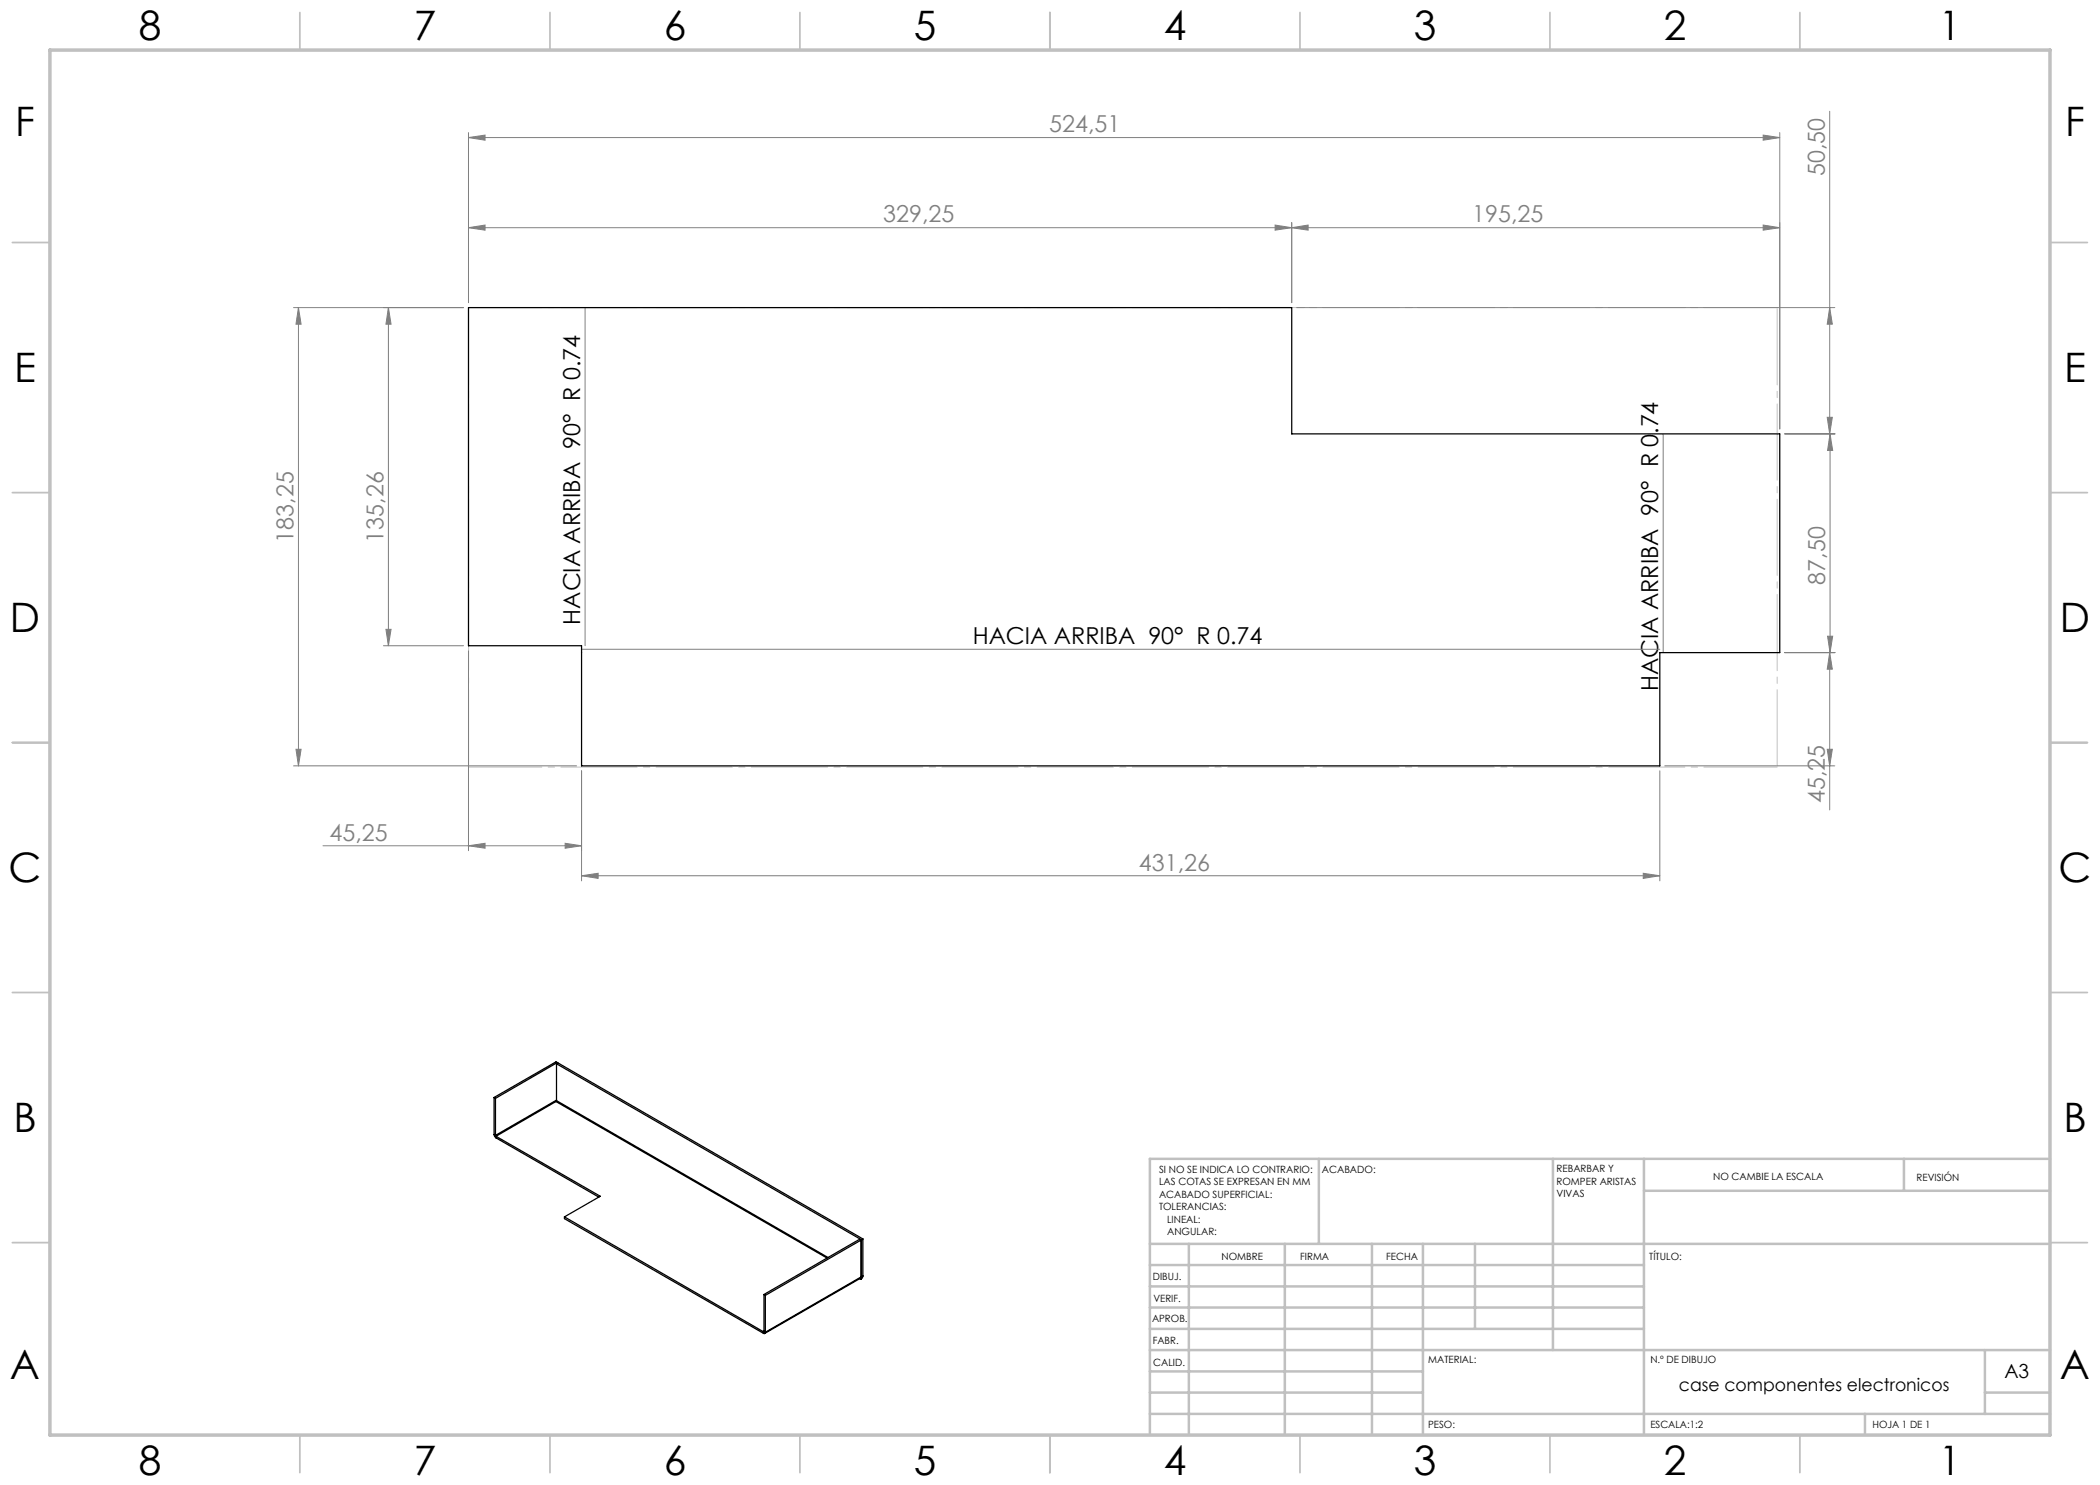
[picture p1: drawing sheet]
<svg xmlns="http://www.w3.org/2000/svg" width="420mm" height="297mm" viewBox="0 0 420 297" stroke-linecap="round" stroke-linejoin="round" font-family="sans-serif">
<g fill="none" stroke="#808080" stroke-width=".2">
<path d="M93.7 27.5l3.3-.5v1zM93.7 26.5v34M93.7 27.5h262.3M352.6 27l3.4 .5-3.4 .5zM356 26.5v59.3M365.9 22.3v64.5M93.7 45.5l3.3-.5v1zM255 45l3.3 .5-3.3 .5zM258.3 45.5l3.3-.5v1zM258.3 44.5v16M352.6 45l3.4 .5-3.4 .5zM356 45.5h-262.3"/>
<path d="M58.7 61.5h34M59.7 61.5v91.7M59.7 61.5l.5 3.3h-1zM77.7 61.5v67.6M77.7 61.5l.5 3.3h-1zM117 61.5v67.6M259.3 61.5h107.7M365.9 61.5l.6 3.3h-1.1zM332.6 86.8v43.7M356.9 86.8h10.1M365.4 83.5h1.1l-.6 3.3zM366 86.8l.5 3.3h-1z"/>
<path d="M366 86.8v43.7M76.7 129.1h16M77.2 125.9h1l-.5 3.2zM93.7 130.2v39.9M116.3 129.9h215.7M356.9 130.5h10.1M365.5 127.2h1l-.5 3.3zM365.9 130.5l.6 3.3h-1.1zM365.9 130.5v31.5M58.7 153.2h56.6M59.2 149.9h1l-.5 3.3zM116.3 154.2v22"/>
<path d="M332 154.2v22M333 153.2h34M365.4 149.9h1.1l-.6 3.3zM64.6 169.2h51.7M93.7 169.2l3.3-.5v.9zM113 168.7l3.3 .5-3.3 .4zM116.3 175.2l3.3-.5v1zM116.3 175.2h215.7M328.6 174.7l3.4 .5-3.4 .5z"/>
</g>
<path d="M93.7 61.5h261.7M355.4 153.4h-261.7" fill="none" stroke="#c0c0c0" stroke-width=".2" stroke-dasharray="15.2 1.3 1.3 1.3" stroke-dashoffset=".6"/>
<path d="M355.4 61.5v91.9M93.7 153.4v-91.9" fill="none" stroke="#c0c0c0" stroke-width=".2" stroke-dasharray="15.2 1.3 1.3 1.3" stroke-dashoffset="-.2"/>
<g fill="none" stroke="#c0c0c0" stroke-width=".35">
<path d="M60 2.5v7.5M110 2.5v7.5M160 2.5v7.5M210 2.5v7.5M260 2.5v7.5M310 2.5v7.5M360 2.5v7.5M2.5 48.5h7.5M410 48.5h7.5M2.5 98.5h7.5M410 98.5h7.5M2.5 148.5h7.5"/>
<path d="M410 148.5h7.5M2.5 198.5h7.5M410 198.5h7.5M2.5 248.5h7.5M410 248.5h7.5M60 287v7.5M110 287v7.5M160 287v7.5M210 287v7.5M260 287v7.5M310 287v7.5M360 287v7.5"/>
</g>
<g fill="none" stroke="#c0c0c0" stroke-width=".5">
<path d="M263.8 231.8v17M310.6 231.8v38.2M328.8 231.8v55.2M328.8 238.2h81.2M380.8 231.8v6.4M410 231.8h-180v55.2M230 248.8h180M230 257.3h98.8M230 253h98.8M237.8 248.8v38.2M257 248.8v38.2M274.4 248.8v38.2"/>
<path d="M284.6 248.8v38.2M295 248.8v17M230 265.8h98.8M230 261.5h98.8M230 278.5h54.6M230 274.3h54.6M230 270h180M397 278.5h13M397 270v12.8M230 282.8h180M373 282.8v4.2"/>
</g>
<path d="M10 10h400v277h-400z" fill="none" stroke="#c0c0c0" stroke-width=".7"/>
<g fill="#808080">
<path d="M116.3 175.2l3.3-.5v1zM328.6 174.7l3.4 .5-3.4 .5z"/>
<path d="M93.7 169.2l3.3-.5v.9zM113 168.7l3.3 .5-3.3 .4zM93.7 27.5l3.3-.5v1zM352.6 27l3.4 .5-3.4 .5z"/>
<path d="M352.6 45l3.4 .5-3.4 .5zM258.3 45.5l3.3-.5v1z"/>
<path d="M255 45l3.3 .5-3.3 .5zM93.7 45.5l3.3-.5v1z"/>
<path d="M59.2 149.9h1l-.5 3.3zM59.7 61.5l.5 3.3h-1z"/>
<path d="M77.7 61.5l.5 3.3h-1zM77.2 125.9h1l-.5 3.2zM365.9 61.5l.6 3.3h-1.1zM365.4 83.5h1.1l-.6 3.3zM366 86.8l.5 3.3h-1zM365.5 127.2h1l-.5 3.3zM365.9 130.5l.6 3.3h-1.1zM365.4 149.9h1.1l-.6 3.3z"/>
</g>
<g fill="none" stroke="#000" stroke-width=".25">
<path d="M93.7 61.5h164.6v25.3h97.7v43.7h-24v22.7h-215.7v-24.1h-22.6zM98.8 219.5v7.4M98.8 219.5l.3 .2M99.1 219.7v7.4M111.3 212.8l61 35.2M111.3 212.8v7.3M111.3 212.8l.3-.2 61 35.2M111.5 212.5l-12.4 7.2M111.5 212.5v.2M111.5 212.5l-.3-.1-12.4 7.1M98.8 226.9l.1 .4 .3 .3M98.8 226.9l.3 .2"/>
<path d="M99.1 227.1l.1 .2M99.2 227.3l20.9 12-7.2 4.1M99.2 227.3v.3M99.2 227.6l20.6 11.8M111.2 220.3l-12 7M111.2 220.3l54.2 31.3M111.3 220.1l-.1 .2M111.3 220.1l54.3 31.4M111.3 220l-12.2 7.1M112.9 243.4l39.8 22.9M112.9 243.4v.3l39.8 23M152.8 258.9l.3 .2"/>
<path d="M152.8 258.9v7.4M153.1 259.1v7.3M171.9 255.7l.3 .2M172.2 255.5l-19.3 11.2M172.2 255.5h.1M172.2 255.4v.1M172.2 248l-.3-.1-19.1 11M172.2 248l-19.1 11.1M172.2 248v7.4M172.2 255.5v.4M172.2 255.4l-19.1 11M172.2 255.3h.1"/>
<path d="M172.3 255.3l-.1 .2M172.3 248v7.3M172.6 255.2l-.1 .4-.3 .3M172.6 247.8l-.3 .2M172.6 247.8v7.4M172.6 255.2l-.3 .1M152.7 266.3v.4M152.8 266.3h-.1M152.8 266.3l.3 .1M153.1 266.4a.24 .24 0 0 1-.2 .3 .24 .24 0 0 1-.2 0"/>
</g>
<g font-size="8.1">
<text x="27.8" y="8">8</text>
<text x="82.8" y="8">7</text>
<text x="132.8" y="8">6</text>
<text x="182.8" y="8">5</text>
<text x="232.8" y="8">4</text>
<text x="282.8" y="8">3</text>
<text x="332.8" y="8">2</text>
<text x="387.8" y="8">1</text>
<text x="3" y="27.2">F</text>
<text x="413" y="27.2">F</text>
<text x="2.8" y="76.5">E</text>
<text x="412.8" y="76.5">E</text>
<text x="2" y="126.5">D</text>
<text x="412" y="126.5">D</text>
<text x="1.7" y="176.5">C</text>
<text x="411.7" y="176.5">C</text>
<text x="2.7" y="226.5">B</text>
<text x="412.7" y="226.5">B</text>
<text x="2" y="275.7">A</text>
<text x="412" y="275.7">A</text>
<text x="27.8" y="295">8</text>
<text x="82.8" y="295">7</text>
<text x="132.8" y="295">6</text>
<text x="182.8" y="295">5</text>
<text x="232.8" y="295">4</text>
<text x="282.8" y="295">3</text>
<text x="332.8" y="295">2</text>
<text x="387.8" y="295">1</text>
</g>
<g font-size="4.7" fill="#808080">
<text x="209.8" y="26.5">524,51</text>
<text x="365" y="35.2" transform="rotate(-90 365 35.2)">50,50</text>
<text x="176.7" y="44.5">329,25</text>
<text x="294.4" y="44.5">195,25</text>
<text x="58.7" y="108.5" transform="rotate(-90 58.7 108.5)">183,25</text>
<text x="76.7" y="108.5" transform="rotate(-90 76.7 108.5)">135,26</text>
<text x="365" y="116.9" transform="rotate(-90 365 116.9)">87,50</text>
<text x="365" y="160.7" transform="rotate(-90 365 160.7)">45,25</text>
<text x="65.9" y="168.1">45,25</text>
<text x="227.8" y="174.1">431,26</text>
</g>
<g font-size="4.7">
<text x="116" y="124.9" transform="rotate(-90 116 124.9)">HACIA ARRIBA 90° R 0.74</text>
<text x="194.5" y="128.8">HACIA ARRIBA 90° R 0.74</text>
<text x="331.6" y="138.2" transform="rotate(-90 331.6 138.2)">HACIA ARRIBA 90° R 0.74</text>
</g>
<text font-size="3.9" x="400.9" y="275.5">A3</text>
<text font-size="3.5" x="335.8" y="278.3">case componentes electronicos</text>
<g font-size="2">
<text x="231.8" y="234.6">SI NO SE INDICA LO CONTRARIO:</text>
<text x="231.8" y="237.1">LAS COTAS SE EXPRESAN EN MM</text>
<text x="231.8" y="239.6">ACABADO SUPERFICIAL:</text>
<text x="264.4" y="234.6">ACABADO:</text>
<text x="311.3" y="234.5">REBARBAR Y</text>
<text x="311.3" y="237">ROMPER ARISTAS</text>
<text x="311.3" y="239.5">VIVAS</text>
<text x="342.6" y="236">NO CAMBIE LA ESCALA</text>
<text x="383.3" y="236.2">REVISIÓN</text>
<text x="231.8" y="242.1">TOLERANCIAS:</text>
<text x="233.4" y="244.6">LINEAL:</text>
<text x="233.4" y="247.1">ANGULAR:</text>
<text x="244.3" y="252">NOMBRE</text>
<text x="260" y="251.9">FIRMA</text>
<text x="277.2" y="251.9">FECHA</text>
<text x="329.9" y="251.9">TÍTULO:</text>
<text x="230.6" y="256.1">DIBUJ.</text>
<text x="230.7" y="260.3">VERIF.</text>
<text x="230.4" y="264.4">APROB.</text>
<text x="230.5" y="268.8">FABR.</text>
<text x="230.7" y="273.1">CALID.</text>
<text x="285.6" y="272.5">MATERIAL:</text>
<text x="330.1" y="272.5">N.º DE DIBUJO</text>
<text x="285.6" y="285.5">PESO:</text>
<text x="330.1" y="285.6">ESCALA:1:2</text>
<text x="374.5" y="285.6">HOJA 1 DE 1</text>
</g>
</svg>
